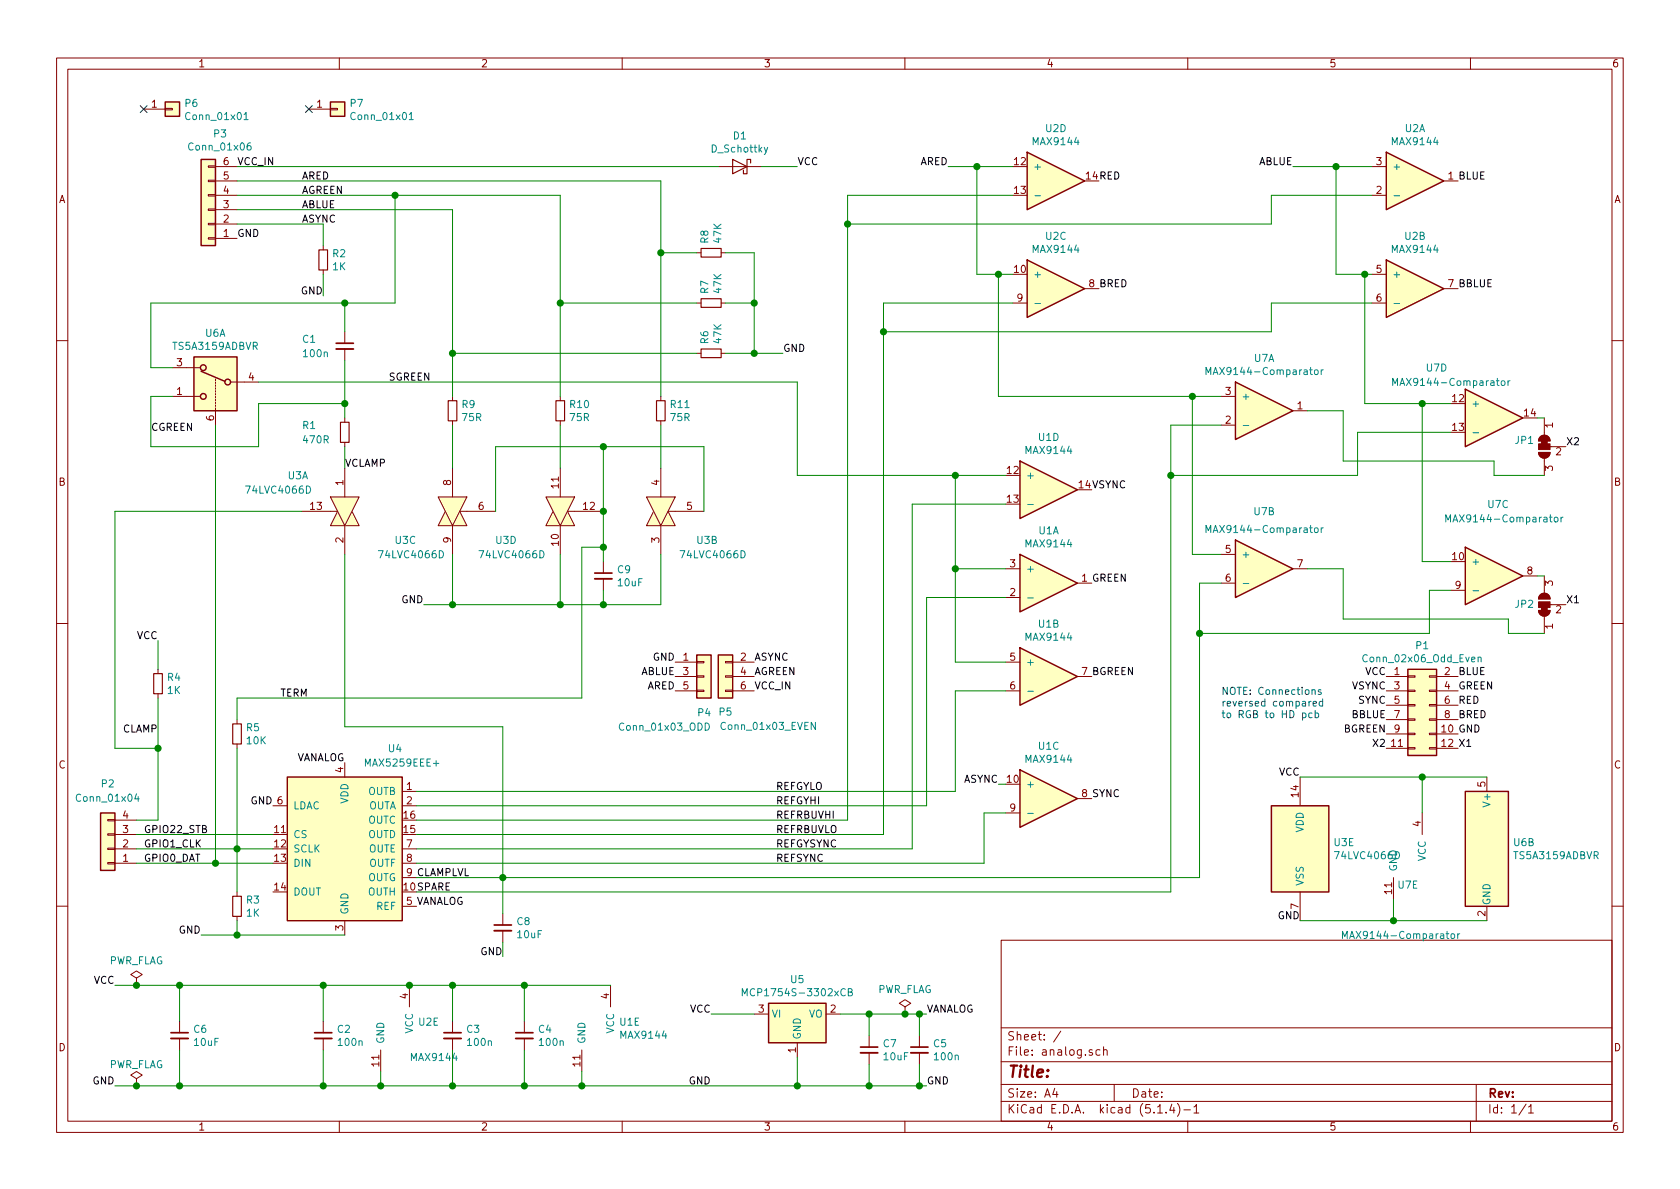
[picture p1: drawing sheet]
EESchema Schematic File Version 4
LIBS:analog-cache
EELAYER 30 0
EELAYER END
$Descr A4 11693 8268
encoding utf-8
Sheet 1 1
Title ""
Date ""
Rev ""
Comp ""
Comment1 ""
Comment2 ""
Comment3 ""
Comment4 ""
$EndDescr
Text Label 6450 7050 0    50   ~ 0
VANALOG
Text Label 6450 7550 0    50   ~ 0
GND
Text Label 4950 7550 2    50   ~ 0
GND
$Comp
L Device:C_Small C7
U 1 1
P 6050 7300
F 0 "C7" H 6142 7346 50  0000 L CNN
F 1 "10uF" H 6142 7255 50  0000 L CNN
F 2 "Capacitor_SMD:C_0805_2012Metric_Pad1.15x1.40mm_HandSolder" H 6050 7300 50  0001 C CNN
F 3 "~" H 6050 7300 50  0001 C CNN
	1    6050 7300
	1    0    0    -1  
$EndComp
Wire Wire Line
	6050 7400 6050 7550
Wire Wire Line
	6050 7550 6400 7550
Wire Wire Line
	6050 7200 6050 7050
Wire Wire Line
	6050 7050 6300 7050
Connection ~ 6050 7050
$Comp
L power:PWR_FLAG #FLG0103
U 1 1
P 6300 7050
F 0 "#FLG0103" H 6300 7125 50  0001 C CNN
F 1 "PWR_FLAG" H 6300 7223 50  0000 C CNN
F 2 "" H 6300 7050 50  0001 C CNN
F 3 "~" H 6300 7050 50  0001 C CNN
	1    6300 7050
	1    0    0    -1  
$EndComp
Connection ~ 6300 7050
Wire Wire Line
	6300 7050 6400 7050
$Comp
L Connector_Generic:Conn_01x01 P6
U 1 1
P 1200 750
F 0 "P6" H 1280 792 50  0000 L CNN
F 1 "Conn_01x01" H 1280 701 50  0000 L CNN
F 2 "Connector_PinHeader_2.54mm:PinHeader_1x01_P2.54mm_Vertical" H 1200 750 50  0001 C CNN
F 3 "~" H 1200 750 50  0001 C CNN
	1    1200 750 
	1    0    0    -1  
$EndComp
Wire Wire Line
	5850 7050 6050 7050
Connection ~ 1250 7550
Wire Wire Line
	950  7550 1250 7550
$Comp
L analog-rescue:Conn_01x04-Connector_Generic P2
U 1 1
P 750 5900
F 0 "P2" H 750 5450 50  0000 C CNN
F 1 "Conn_01x04" H 750 5550 50  0000 C CNN
F 2 "Connector_PinHeader_2.54mm:PinHeader_1x04_P2.54mm_Vertical" H 750 5900 50  0001 C CNN
F 3 "~" H 750 5900 50  0001 C CNN
	1    750  5900
	-1   0    0    1   
$EndComp
Connection ~ 3650 6850
Wire Wire Line
	3650 7100 3650 6850
Wire Wire Line
	3650 7300 3650 7550
Wire Wire Line
	3150 7100 3150 6850
Wire Wire Line
	3150 7300 3150 7550
Wire Wire Line
	1250 7300 1250 7550
Wire Wire Line
	1250 7100 1250 6850
Wire Wire Line
	950  6850 1250 6850
Text Label 800  6850 2    50   ~ 0
VCC
$Comp
L power:PWR_FLAG #FLG0102
U 1 1
P 950 7550
F 0 "#FLG0102" H 950 7625 50  0001 C CNN
F 1 "PWR_FLAG" H 950 7700 50  0000 C CNN
F 2 "" H 950 7550 50  0001 C CNN
F 3 "~" H 950 7550 50  0001 C CNN
	1    950  7550
	1    0    0    -1  
$EndComp
$Comp
L power:PWR_FLAG #FLG0101
U 1 1
P 950 6850
F 0 "#FLG0101" H 950 6925 50  0001 C CNN
F 1 "PWR_FLAG" H 950 7023 50  0000 C CNN
F 2 "" H 950 6850 50  0001 C CNN
F 3 "~" H 950 6850 50  0001 C CNN
	1    950  6850
	1    0    0    -1  
$EndComp
Connection ~ 6800 1150
Wire Wire Line
	6800 1150 6600 1150
$Comp
L Device:C_Small C6
U 1 1
P 1250 7200
F 0 "C6" H 1342 7246 50  0000 L CNN
F 1 "10uF" H 1342 7155 50  0000 L CNN
F 2 "Capacitor_SMD:C_0805_2012Metric_Pad1.15x1.40mm_HandSolder" H 1250 7200 50  0001 C CNN
F 3 "~" H 1250 7200 50  0001 C CNN
	1    1250 7200
	1    0    0    -1  
$EndComp
$Comp
L Device:C_Small C3
U 1 1
P 3150 7200
F 0 "C3" H 3242 7246 50  0000 L CNN
F 1 "100n" H 3242 7155 50  0000 L CNN
F 2 "Capacitor_SMD:C_0805_2012Metric_Pad1.15x1.40mm_HandSolder" H 3150 7200 50  0001 C CNN
F 3 "~" H 3150 7200 50  0001 C CNN
	1    3150 7200
	1    0    0    -1  
$EndComp
$Comp
L Device:C_Small C4
U 1 1
P 3650 7200
F 0 "C4" H 3742 7246 50  0000 L CNN
F 1 "100n" H 3742 7155 50  0000 L CNN
F 2 "Capacitor_SMD:C_0805_2012Metric_Pad1.15x1.40mm_HandSolder" H 3650 7200 50  0001 C CNN
F 3 "~" H 3650 7200 50  0001 C CNN
	1    3650 7200
	1    0    0    -1  
$EndComp
Text Label 7600 3400 0    50   ~ 0
VSYNC
Text Label 1000 6000 0    50   ~ 0
GPIO0_DAT
Text Label 1000 5900 0    50   ~ 0
GPIO1_CLK
Text Label 1000 5800 0    50   ~ 0
GPIO22_STB
Wire Wire Line
	8850 2100 9550 2100
Wire Wire Line
	6150 2100 7050 2100
Wire Wire Line
	8850 1350 9550 1350
Text Label 800  7550 2    50   ~ 0
GND
Text Label 10150 2000 0    50   ~ 0
BBLUE
Text Label 10150 1250 0    50   ~ 0
BLUE
Text Label 7600 4050 0    50   ~ 0
GREEN
Text Label 7650 2000 0    50   ~ 0
BRED
Text Label 7650 1250 0    50   ~ 0
RED
Text Label 9000 1150 2    50   ~ 0
ABLUE
Connection ~ 9300 1150
Wire Wire Line
	9000 1150 9300 1150
Text Label 3000 2650 2    50   ~ 0
SGREEN
Text Label 6600 1150 2    50   ~ 0
ARED
Wire Wire Line
	9300 1150 9550 1150
Wire Wire Line
	9300 1900 9300 1150
Wire Wire Line
	9550 1900 9500 1900
Wire Wire Line
	6800 1150 7050 1150
Wire Wire Line
	7050 1900 6950 1900
Text Label 2100 1550 0    50   ~ 0
ASYNC
Text Label 2100 1450 0    50   ~ 0
ABLUE
Text Label 2100 1350 0    50   ~ 0
AGREEN
Text Label 2100 1250 0    50   ~ 0
ARED
Wire Wire Line
	800  6850 950  6850
Connection ~ 950  6850
$Comp
L Regulator_Linear:MCP1754S-3302xCB U5
U 1 1
P 5550 7050
F 0 "U5" H 5550 7292 50  0000 C CNN
F 1 "MCP1754S-3302xCB" H 5550 7201 50  0000 C CNN
F 2 "Package_TO_SOT_SMD:SOT-23_Handsoldering" H 5550 7275 50  0001 C CNN
F 3 "http://ww1.microchip.com/downloads/en/DeviceDoc/20002276C.pdf" H 5550 7050 50  0001 C CNN
	1    5550 7050
	1    0    0    -1  
$EndComp
Connection ~ 6050 7550
Wire Wire Line
	5900 1350 5900 1550
Wire Wire Line
	6150 2100 6150 2300
Wire Wire Line
	8850 1550 5900 1550
Wire Wire Line
	8850 1350 8850 1550
Wire Wire Line
	8850 2100 8850 2300
NoConn ~ 1000 750 
$Comp
L analog-rescue:MAX9144-Comparator-analog-rescue U2
U 1 1
P 9800 1250
F 0 "U2" H 9850 1617 50  0000 C CNN
F 1 "MAX9144" H 9850 1526 50  0000 C CNN
F 2 "Package_SO:SOIC-14_3.9x8.7mm_P1.27mm" H 9500 1550 50  0001 C CNN
F 3 "" H 9500 1550 50  0001 C CNN
	1    9800 1250
	1    0    0    -1  
$EndComp
$Comp
L analog-rescue:MAX9144-Comparator-analog-rescue U2
U 2 1
P 9800 2000
F 0 "U2" H 9850 2367 50  0000 C CNN
F 1 "MAX9144" H 9850 2276 50  0000 C CNN
F 2 "Package_SO:SOIC-14_3.9x8.7mm_P1.27mm" H 9500 2300 50  0001 C CNN
F 3 "" H 9500 2300 50  0001 C CNN
	2    9800 2000
	1    0    0    -1  
$EndComp
$Comp
L analog-rescue:MAX9144-Comparator-analog-rescue U2
U 3 1
P 7300 2000
F 0 "U2" H 7350 2367 50  0000 C CNN
F 1 "MAX9144" H 7350 2276 50  0000 C CNN
F 2 "Package_SO:SOIC-14_3.9x8.7mm_P1.27mm" H 7000 2300 50  0001 C CNN
F 3 "" H 7000 2300 50  0001 C CNN
	3    7300 2000
	1    0    0    -1  
$EndComp
$Comp
L analog-rescue:MAX9144-Comparator-analog-rescue U2
U 5 1
P 2850 7200
F 0 "U2" H 2908 7296 50  0000 L CNN
F 1 "MAX9144" H 2850 7050 50  0000 L CNN
F 2 "Package_SO:SOIC-14_3.9x8.7mm_P1.27mm" H 2550 7500 50  0001 C CNN
F 3 "" H 2550 7500 50  0001 C CNN
	5    2850 7200
	1    0    0    -1  
$EndComp
Wire Wire Line
	3650 6850 4250 6850
Wire Wire Line
	2850 6850 3150 6850
Connection ~ 2650 7550
Wire Wire Line
	2650 7550 3150 7550
Wire Wire Line
	2650 7450 2650 7550
$Comp
L analog-rescue:MAX9144-Comparator-analog-rescue U1
U 2 1
P 7250 4700
F 0 "U1" H 7300 5067 50  0000 C CNN
F 1 "MAX9144" H 7300 4976 50  0000 C CNN
F 2 "Package_SO:SOIC-14_3.9x8.7mm_P1.27mm" H 6950 5000 50  0001 C CNN
F 3 "" H 6950 5000 50  0001 C CNN
	2    7250 4700
	1    0    0    -1  
$EndComp
$Comp
L analog-rescue:MAX9144-Comparator-analog-rescue U1
U 1 1
P 7250 4050
F 0 "U1" H 7300 4417 50  0000 C CNN
F 1 "MAX9144" H 7300 4326 50  0000 C CNN
F 2 "Package_SO:SOIC-14_3.9x8.7mm_P1.27mm" H 6950 4350 50  0001 C CNN
F 3 "" H 6950 4350 50  0001 C CNN
	1    7250 4050
	1    0    0    -1  
$EndComp
$Comp
L analog-rescue:MAX9144-Comparator-analog-rescue U1
U 5 1
P 4250 7200
F 0 "U1" H 4308 7296 50  0000 L CNN
F 1 "MAX9144" H 4308 7205 50  0000 L CNN
F 2 "Package_SO:SOIC-14_3.9x8.7mm_P1.27mm" H 3950 7500 50  0001 C CNN
F 3 "" H 3950 7500 50  0001 C CNN
	5    4250 7200
	1    0    0    -1  
$EndComp
$Comp
L Device:C_Small C8
U 1 1
P 3500 6450
F 0 "C8" H 3592 6496 50  0000 L CNN
F 1 "10uF" H 3592 6405 50  0000 L CNN
F 2 "Capacitor_SMD:C_0805_2012Metric_Pad1.15x1.40mm_HandSolder" H 3500 6450 50  0001 C CNN
F 3 "~" H 3500 6450 50  0001 C CNN
	1    3500 6450
	1    0    0    -1  
$EndComp
$Comp
L Device:C_Small C1
U 1 1
P 2400 2400
F 0 "C1" H 2100 2450 50  0000 L CNN
F 1 "100n" H 2100 2350 50  0000 L CNN
F 2 "Capacitor_SMD:C_0805_2012Metric_Pad1.15x1.40mm_HandSolder" H 2400 2400 50  0001 C CNN
F 3 "~" H 2400 2400 50  0001 C CNN
	1    2400 2400
	1    0    0    -1  
$EndComp
Wire Wire Line
	8850 2300 6150 2300
Wire Wire Line
	6800 1900 6800 1150
Wire Wire Line
	5900 1350 7050 1350
Text Label 7600 4700 0    50   ~ 0
BGREEN
Connection ~ 3150 6850
Connection ~ 3150 7550
Wire Wire Line
	3150 7550 3650 7550
Wire Wire Line
	3150 6850 3650 6850
Connection ~ 3650 7550
Wire Wire Line
	4050 7450 4050 7550
Wire Wire Line
	3650 7550 4050 7550
$Comp
L Analog_DAC:MAX5259EEE+ U4
U 1 1
P 2400 5900
F 0 "U4" H 2750 6600 50  0000 C CNN
F 1 "MAX5259EEE+" H 2800 6500 50  0000 C CNN
F 2 "Package_SO:QSOP-16_3.9x4.9mm_P0.635mm" H 2400 5950 50  0001 C CNN
F 3 "" H 2400 5950 50  0001 C CNN
	1    2400 5900
	1    0    0    -1  
$EndComp
Wire Wire Line
	6650 3950 7000 3950
Wire Wire Line
	6650 4600 7000 4600
Wire Wire Line
	6350 3500 7000 3500
Wire Wire Line
	6450 4150 7000 4150
Text Label 1400 6500 2    50   ~ 0
GND
Text Label 2400 5300 2    50   ~ 0
VANALOG
Text Label 2900 6300 0    50   ~ 0
VANALOG
Text Label 1900 5600 2    50   ~ 0
GND
Wire Wire Line
	800  7550 950  7550
Connection ~ 950  7550
Connection ~ 4050 7550
Wire Wire Line
	6650 3950 6650 4600
Wire Wire Line
	1650 1250 4600 1250
Text Label 1100 5100 2    50   ~ 0
CLAMP
Wire Wire Line
	3500 5050 3500 6100
Text Label 3500 6650 2    50   ~ 0
GND
Wire Wire Line
	3500 6650 3500 6550
$Comp
L Device:R_Small R4
U 1 1
P 1100 4750
F 0 "R4" H 1159 4796 50  0000 L CNN
F 1 "1K" H 1159 4705 50  0000 L CNN
F 2 "Resistor_SMD:R_0805_2012Metric_Pad1.15x1.40mm_HandSolder" H 1100 4750 50  0001 C CNN
F 3 "~" H 1100 4750 50  0001 C CNN
	1    1100 4750
	1    0    0    -1  
$EndComp
$Comp
L Device:R_Small R2
U 1 1
P 2250 1800
F 0 "R2" H 2309 1846 50  0000 L CNN
F 1 "1K" H 2309 1755 50  0000 L CNN
F 2 "Resistor_SMD:R_0805_2012Metric_Pad1.15x1.40mm_HandSolder" H 2250 1800 50  0001 C CNN
F 3 "~" H 2250 1800 50  0001 C CNN
	1    2250 1800
	1    0    0    -1  
$EndComp
Wire Wire Line
	2250 1550 2250 1700
Text Label 2250 2050 2    50   ~ 0
GND
Wire Wire Line
	2250 1900 2250 2050
Text Label 1100 4450 2    50   ~ 0
VCC
$Comp
L Device:C_Small C5
U 1 1
P 6400 7300
F 0 "C5" H 6492 7346 50  0000 L CNN
F 1 "100n" H 6492 7255 50  0000 L CNN
F 2 "Capacitor_SMD:C_0805_2012Metric_Pad1.15x1.40mm_HandSolder" H 6400 7300 50  0001 C CNN
F 3 "~" H 6400 7300 50  0001 C CNN
	1    6400 7300
	1    0    0    -1  
$EndComp
Wire Wire Line
	6400 7200 6400 7050
Connection ~ 6400 7050
Wire Wire Line
	6400 7050 6450 7050
Wire Wire Line
	6400 7400 6400 7550
Connection ~ 6400 7550
Wire Wire Line
	6400 7550 6450 7550
$Comp
L analog-rescue:74LVC4066D-4xxx-analog-rescue U3
U 5 1
P 9050 5900
F 0 "U3" H 9280 5946 50  0000 L CNN
F 1 "74LVC4066D" H 9280 5855 50  0000 L CNN
F 2 "Package_SO:SOIC-14_3.9x8.7mm_P1.27mm" H 9050 5900 50  0001 C CNN
F 3 "http://www.ti.com/lit/ds/symlink/cd74LVC4066Db.pdf" H 9050 5900 50  0001 C CNN
	5    9050 5900
	1    0    0    -1  
$EndComp
Text Label 9050 5400 2    50   ~ 0
VCC
Text Label 9050 6400 2    50   ~ 0
GND
$Comp
L analog-rescue:74LVC4066D-4xxx-analog-rescue U3
U 1 1
P 2400 3550
F 0 "U3" V 2150 3950 50  0000 R CNN
F 1 "74LVC4066D" V 2250 4250 50  0000 R CNN
F 2 "Package_SO:SOIC-14_3.9x8.7mm_P1.27mm" H 2400 3550 50  0001 C CNN
F 3 "http://www.ti.com/lit/ds/symlink/cd74LVC4066Db.pdf" H 2400 3550 50  0001 C CNN
	1    2400 3550
	0    -1   1    0   
$EndComp
$Comp
L analog-rescue:74LVC4066D-4xxx-analog-rescue U3
U 2 1
P 4600 3550
F 0 "U3" V 4800 3950 50  0000 R CNN
F 1 "74LVC4066D" V 4900 4150 50  0000 R CNN
F 2 "Package_SO:SOIC-14_3.9x8.7mm_P1.27mm" H 4600 3550 50  0001 C CNN
F 3 "http://www.ti.com/lit/ds/symlink/cd74LVC4066Db.pdf" H 4600 3550 50  0001 C CNN
	2    4600 3550
	0    1    1    0   
$EndComp
$Comp
L analog-rescue:74LVC4066D-4xxx-analog-rescue U3
U 3 1
P 3150 3550
F 0 "U3" V 3350 3300 50  0000 R CNN
F 1 "74LVC4066D" V 3450 3500 50  0000 R CNN
F 2 "Package_SO:SOIC-14_3.9x8.7mm_P1.27mm" H 3150 3550 50  0001 C CNN
F 3 "http://www.ti.com/lit/ds/symlink/cd74LVC4066Db.pdf" H 3150 3550 50  0001 C CNN
	3    3150 3550
	0    1    1    0   
$EndComp
Wire Wire Line
	2400 3850 2400 5050
Wire Wire Line
	2400 5050 3500 5050
Wire Wire Line
	3150 3850 3150 4200
Wire Wire Line
	3900 4200 3900 3850
Wire Wire Line
	3900 4200 4200 4200
Wire Wire Line
	4600 4200 4600 3850
Connection ~ 3900 4200
Text Label 2950 4200 2    50   ~ 0
GND
Wire Wire Line
	3150 4200 2950 4200
Connection ~ 3150 4200
Text Label 5400 5700 0    50   ~ 0
REFRBUVHI
Text Label 5400 5800 0    50   ~ 0
REFRBUVLO
Text Label 5400 5900 0    50   ~ 0
REFGYSYNC
Text Label 5400 5600 0    50   ~ 0
REFGYHI
Text Label 5400 5500 0    50   ~ 0
REFGYLO
Text Label 5400 6000 0    50   ~ 0
REFSYNC
Text Label 2900 6100 0    50   ~ 0
CLAMPLVL
$Comp
L Device:R_Small R1
U 1 1
P 2400 3000
F 0 "R1" H 2100 3050 50  0000 L CNN
F 1 "470R" H 2100 2950 50  0000 L CNN
F 2 "Resistor_SMD:R_0805_2012Metric_Pad1.15x1.40mm_HandSolder" H 2400 3000 50  0001 C CNN
F 3 "~" H 2400 3000 50  0001 C CNN
	1    2400 3000
	1    0    0    -1  
$EndComp
Wire Wire Line
	2400 3250 2400 3100
Wire Wire Line
	2400 2300 2400 2100
Wire Wire Line
	7000 3300 6650 3300
Connection ~ 1250 6850
Connection ~ 2850 6850
Wire Wire Line
	1250 7550 2250 7550
Wire Wire Line
	2250 7100 2250 6850
$Comp
L Device:C_Small C2
U 1 1
P 2250 7200
F 0 "C2" H 2342 7246 50  0000 L CNN
F 1 "100n" H 2342 7155 50  0000 L CNN
F 2 "Capacitor_SMD:C_0805_2012Metric_Pad1.15x1.40mm_HandSolder" H 2250 7200 50  0001 C CNN
F 3 "~" H 2250 7200 50  0001 C CNN
	1    2250 7200
	1    0    0    -1  
$EndComp
Wire Wire Line
	2250 7300 2250 7550
Connection ~ 2250 7550
Wire Wire Line
	2250 6850 2850 6850
Wire Wire Line
	2250 7550 2650 7550
Text Label 4950 7050 2    50   ~ 0
VCC
Wire Wire Line
	4050 7550 5550 7550
Wire Wire Line
	5550 7350 5550 7550
Connection ~ 5550 7550
Wire Wire Line
	5550 7550 6050 7550
Wire Wire Line
	1650 1550 2250 1550
$Comp
L analog-rescue:MAX9144-Comparator-analog-rescue U2
U 4 1
P 7300 1250
F 0 "U2" H 7350 1617 50  0000 C CNN
F 1 "MAX9144" H 7350 1526 50  0000 C CNN
F 2 "Package_SO:SOIC-14_3.9x8.7mm_P1.27mm" H 7000 1550 50  0001 C CNN
F 3 "" H 7000 1550 50  0001 C CNN
	4    7300 1250
	1    0    0    -1  
$EndComp
$Comp
L analog-rescue:MAX9144-Comparator-analog-rescue U1
U 4 1
P 7250 3400
F 0 "U1" H 7300 3767 50  0000 C CNN
F 1 "MAX9144" H 7300 3676 50  0000 C CNN
F 2 "Package_SO:SOIC-14_3.9x8.7mm_P1.27mm" H 6950 3700 50  0001 C CNN
F 3 "" H 6950 3700 50  0001 C CNN
	4    7250 3400
	1    0    0    -1  
$EndComp
$Comp
L Device:R_Small R6
U 1 1
P 4950 2450
F 0 "R6" H 5009 2496 50  0000 L CNN
F 1 "47K" H 5009 2405 50  0000 L CNN
F 2 "Resistor_SMD:R_0805_2012Metric_Pad1.15x1.40mm_HandSolder" H 4950 2450 50  0001 C CNN
F 3 "~" H 4950 2450 50  0001 C CNN
	1    4950 2450
	0    -1   -1   0   
$EndComp
$Comp
L Device:R_Small R7
U 1 1
P 4950 2100
F 0 "R7" H 5009 2146 50  0000 L CNN
F 1 "47K" H 5009 2055 50  0000 L CNN
F 2 "Resistor_SMD:R_0805_2012Metric_Pad1.15x1.40mm_HandSolder" H 4950 2100 50  0001 C CNN
F 3 "~" H 4950 2100 50  0001 C CNN
	1    4950 2100
	0    -1   -1   0   
$EndComp
$Comp
L Device:R_Small R8
U 1 1
P 4950 1750
F 0 "R8" H 5009 1796 50  0000 L CNN
F 1 "47K" H 5009 1705 50  0000 L CNN
F 2 "Resistor_SMD:R_0805_2012Metric_Pad1.15x1.40mm_HandSolder" H 4950 1750 50  0001 C CNN
F 3 "~" H 4950 1750 50  0001 C CNN
	1    4950 1750
	0    -1   -1   0   
$EndComp
Text Label 1650 1650 0    50   ~ 0
GND
Wire Wire Line
	6450 4150 6450 5600
Wire Wire Line
	7000 4800 6650 4800
Wire Wire Line
	6650 4800 6650 5500
Wire Wire Line
	5900 1550 5900 5700
Connection ~ 5900 1550
Wire Wire Line
	6150 2300 6150 5800
Connection ~ 6150 2300
Wire Wire Line
	6350 3500 6350 5900
Wire Wire Line
	1250 6850 2250 6850
Connection ~ 2250 6850
$Comp
L analog-rescue:Conn_01x06-Connector_Generic P3
U 1 1
P 1450 1450
F 0 "P3" H 1368 925 50  0000 C CNN
F 1 "Conn_01x06" H 1368 1016 50  0000 C CNN
F 2 "Connector_Molex:Molex_PicoBlade_53048-0610_1x06_P1.25mm_Horizontal_Custom2" H 1450 1450 50  0001 C CNN
F 3 "~" H 1450 1450 50  0001 C CNN
	1    1450 1450
	-1   0    0    1   
$EndComp
Text Label 1650 1150 0    50   ~ 0
VCC_IN
Wire Wire Line
	5550 2650 5550 3300
Wire Wire Line
	6650 3950 6650 3300
Connection ~ 6650 3950
Connection ~ 6650 3300
Wire Wire Line
	6650 3300 5550 3300
Wire Wire Line
	4850 2450 3150 2450
Wire Wire Line
	4850 2100 3900 2100
Wire Wire Line
	4850 1750 4600 1750
Wire Wire Line
	5450 2450 5250 2450
Wire Wire Line
	5250 2450 5250 2100
Wire Wire Line
	5250 1750 5050 1750
Wire Wire Line
	5050 2100 5250 2100
Connection ~ 5250 2100
Wire Wire Line
	5250 2100 5250 1750
Wire Wire Line
	5050 2450 5250 2450
Connection ~ 5250 2450
Text Label 5450 2450 0    50   ~ 0
GND
$Comp
L Device:C_Small C9
U 1 1
P 4200 4000
F 0 "C9" H 4292 4046 50  0000 L CNN
F 1 "10uF" H 4292 3955 50  0000 L CNN
F 2 "Capacitor_SMD:C_0805_2012Metric_Pad1.15x1.40mm_HandSolder" H 4200 4000 50  0001 C CNN
F 3 "~" H 4200 4000 50  0001 C CNN
	1    4200 4000
	1    0    0    -1  
$EndComp
Wire Wire Line
	4200 4100 4200 4200
Connection ~ 4200 4200
Wire Wire Line
	4200 4200 4600 4200
Wire Wire Line
	4200 3900 4200 3800
Wire Wire Line
	4050 3800 4200 3800
Connection ~ 4200 3800
Wire Wire Line
	4200 3800 4200 3550
Wire Wire Line
	3450 3100 3450 3550
Wire Wire Line
	4900 3100 4900 3550
Wire Wire Line
	950  5800 1900 5800
Wire Wire Line
	800  5200 800  3550
Wire Wire Line
	800  3550 2100 3550
Wire Wire Line
	1100 4450 1100 4650
Wire Wire Line
	4050 4850 4050 3800
Wire Wire Line
	2900 5500 6650 5500
Wire Wire Line
	2900 5700 5900 5700
Wire Wire Line
	2900 5800 6150 5800
Wire Wire Line
	2900 5600 6450 5600
Wire Wire Line
	4950 7050 5250 7050
Wire Wire Line
	800  5200 1100 5200
Wire Wire Line
	1100 5200 1100 4850
Wire Wire Line
	1100 5200 1100 5700
Wire Wire Line
	950  5700 1100 5700
Connection ~ 1100 5200
$Comp
L Device:D_Schottky D1
U 1 1
P 5150 1150
F 0 "D1" H 5150 1366 50  0000 C CNN
F 1 "D_Schottky" H 5150 1275 50  0000 C CNN
F 2 "Diode_SMD:D_SOD-123" H 5150 1150 50  0001 C CNN
F 3 "~" H 5150 1150 50  0001 C CNN
	1    5150 1150
	-1   0    0    -1  
$EndComp
Wire Wire Line
	5300 1150 5550 1150
Text Label 5550 1150 0    50   ~ 0
VCC
Text Label 2900 6200 0    50   ~ 0
SPARE
Text Label 2400 3250 0    50   ~ 0
VCLAMP
Text Label 1950 4850 0    50   ~ 0
TERM
Wire Wire Line
	1650 4850 1650 5000
$Comp
L analog-rescue:74LVC4066D-4xxx-analog-rescue U3
U 4 1
P 3900 3550
F 0 "U3" V 4100 3250 50  0000 R CNN
F 1 "74LVC4066D" V 4200 3450 50  0000 R CNN
F 2 "Package_SO:SOIC-14_3.9x8.7mm_P1.27mm" H 3900 3550 50  0001 C CNN
F 3 "http://www.ti.com/lit/ds/symlink/cd74LVC4066Db.pdf" H 3900 3550 50  0001 C CNN
	4    3900 3550
	0    1    1    0   
$EndComp
Wire Wire Line
	1650 4850 4050 4850
$Comp
L Device:R_Small R3
U 1 1
P 1650 6300
F 0 "R3" H 1709 6346 50  0000 L CNN
F 1 "1K" H 1709 6255 50  0000 L CNN
F 2 "Resistor_SMD:R_0805_2012Metric_Pad1.15x1.40mm_HandSolder" H 1650 6300 50  0001 C CNN
F 3 "~" H 1650 6300 50  0001 C CNN
	1    1650 6300
	1    0    0    -1  
$EndComp
Wire Wire Line
	2400 6500 1650 6500
Wire Wire Line
	1650 6400 1650 6500
Connection ~ 1650 6500
Wire Wire Line
	2900 6100 3500 6100
Connection ~ 3500 6100
Wire Wire Line
	2400 2800 1800 2800
Wire Wire Line
	1800 2800 1800 3100
Connection ~ 2400 2800
Wire Wire Line
	2400 2800 2400 2900
Wire Wire Line
	2400 2500 2400 2800
Wire Wire Line
	5550 2650 1800 2650
Wire Wire Line
	3150 4200 3900 4200
Wire Wire Line
	4200 3550 4200 3100
Wire Wire Line
	3450 3100 4200 3100
Connection ~ 4200 3550
Connection ~ 4200 3100
Wire Wire Line
	4200 3100 4900 3100
Wire Wire Line
	1400 6500 1650 6500
Wire Wire Line
	950  6000 1500 6000
Wire Wire Line
	1900 5900 1650 5900
Connection ~ 1650 5900
Wire Wire Line
	1650 5900 950  5900
Wire Wire Line
	1650 6200 1650 5900
Wire Wire Line
	1650 5900 1650 5200
Wire Wire Line
	1500 2950 1500 6000
Connection ~ 1500 6000
Wire Wire Line
	1500 6000 1900 6000
$Comp
L Analog_Switch:TS5A3159ADBVR U6
U 2 1
P 10350 5900
F 0 "U6" H 10530 5946 50  0000 L CNN
F 1 "TS5A3159ADBVR" H 10530 5855 50  0000 L CNN
F 2 "Package_TO_SOT_SMD:SOT-23-6_Handsoldering" H 10350 5600 50  0001 C CNN
F 3 "http://www.ti.com/lit/ds/symlink/ts5a3159a.pdf" H 10350 5900 50  0001 C CNN
	2    10350 5900
	1    0    0    -1  
$EndComp
Wire Wire Line
	9050 5400 9900 5400
Wire Wire Line
	10350 6400 9700 6400
$Comp
L Device:R_Small R5
U 1 1
P 1650 5100
F 0 "R5" H 1709 5146 50  0000 L CNN
F 1 "10K" H 1709 5055 50  0000 L CNN
F 2 "Resistor_SMD:R_0805_2012Metric_Pad1.15x1.40mm_HandSolder" H 1650 5100 50  0001 C CNN
F 3 "~" H 1650 5100 50  0001 C CNN
	1    1650 5100
	1    0    0    -1  
$EndComp
$Comp
L Analog_Switch:TS5A3159ADBVR U6
U 1 1
P 1500 2550
F 0 "U6" H 1500 2792 50  0000 C CNN
F 1 "TS5A3159ADBVR" H 1500 2701 50  0000 C CNN
F 2 "Package_TO_SOT_SMD:SOT-23-6_Handsoldering" H 1500 2250 50  0001 C CNN
F 3 "http://www.ti.com/lit/ds/symlink/ts5a3159a.pdf" H 1500 2550 50  0001 C CNN
	1    1500 2550
	-1   0    0    -1  
$EndComp
Text Label 1050 3000 0    50   ~ 0
CGREEN
Wire Wire Line
	2900 5900 6350 5900
Text Label 7600 5550 0    50   ~ 0
SYNC
Wire Wire Line
	7000 5450 6950 5450
$Comp
L analog-rescue:MAX9144-Comparator-analog-rescue U1
U 3 1
P 7250 5550
F 0 "U1" H 7300 5917 50  0000 C CNN
F 1 "MAX9144" H 7300 5826 50  0000 C CNN
F 2 "Package_SO:SOIC-14_3.9x8.7mm_P1.27mm" H 6950 5850 50  0001 C CNN
F 3 "" H 6950 5850 50  0001 C CNN
	3    7250 5550
	1    0    0    -1  
$EndComp
Text Label 6950 5450 2    50   ~ 0
ASYNC
$Comp
L analog-rescue:MAX9144-Comparator-analog-rescue U7
U 4 1
P 10350 2900
F 0 "U7" H 10000 3250 50  0000 C CNN
F 1 "MAX9144-Comparator" H 10100 3150 50  0000 C CNN
F 2 "Package_SO:SOIC-14_3.9x8.7mm_P1.27mm" H 10050 3200 50  0001 C CNN
F 3 "" H 10050 3200 50  0001 C CNN
	4    10350 2900
	1    0    0    -1  
$EndComp
$Comp
L analog-rescue:MAX9144-Comparator-analog-rescue U7
U 5 1
P 9900 6000
F 0 "U7" H 9800 5850 50  0000 C CNN
F 1 "MAX9144-Comparator" H 9750 5500 50  0000 C CNN
F 2 "Package_SO:SOIC-14_3.9x8.7mm_P1.27mm" H 9600 6300 50  0001 C CNN
F 3 "" H 9600 6300 50  0001 C CNN
	5    9900 6000
	1    0    0    -1  
$EndComp
$Comp
L analog-rescue:MAX9144-Comparator-analog-rescue U7
U 1 1
P 8750 2850
F 0 "U7" H 8800 3217 50  0000 C CNN
F 1 "MAX9144-Comparator" H 8800 3126 50  0000 C CNN
F 2 "Package_SO:SOIC-14_3.9x8.7mm_P1.27mm" H 8450 3150 50  0001 C CNN
F 3 "" H 8450 3150 50  0001 C CNN
	1    8750 2850
	1    0    0    -1  
$EndComp
$Comp
L analog-rescue:MAX9144-Comparator-analog-rescue U7
U 2 1
P 8750 3950
F 0 "U7" H 8800 4350 50  0000 C CNN
F 1 "MAX9144-Comparator" H 8800 4226 50  0000 C CNN
F 2 "Package_SO:SOIC-14_3.9x8.7mm_P1.27mm" H 8450 4250 50  0001 C CNN
F 3 "" H 8450 4250 50  0001 C CNN
	2    8750 3950
	1    0    0    -1  
$EndComp
$Comp
L analog-rescue:MAX9144-Comparator-analog-rescue U7
U 3 1
P 10350 4000
F 0 "U7" H 10350 4500 50  0000 L CNN
F 1 "MAX9144-Comparator" H 10050 4400 50  0000 L CNN
F 2 "Package_SO:SOIC-14_3.9x8.7mm_P1.27mm" H 10050 4300 50  0001 C CNN
F 3 "" H 10050 4300 50  0001 C CNN
	3    10350 4000
	1    0    0    -1  
$EndComp
Wire Wire Line
	10100 2800 9900 2800
Wire Wire Line
	9500 2800 9500 1900
Connection ~ 9500 1900
Wire Wire Line
	9500 1900 9300 1900
Wire Wire Line
	9900 2800 9900 3900
Wire Wire Line
	9900 3900 10100 3900
Connection ~ 9900 2800
Wire Wire Line
	9900 2800 9500 2800
Wire Wire Line
	8500 2750 8300 2750
Wire Wire Line
	6950 2750 6950 1900
Connection ~ 6950 1900
Wire Wire Line
	6950 1900 6800 1900
Wire Wire Line
	8500 3850 8300 3850
Wire Wire Line
	8300 3850 8300 2750
Connection ~ 8300 2750
Wire Wire Line
	8300 2750 6950 2750
Wire Wire Line
	8150 2950 8500 2950
Wire Wire Line
	10100 3000 9450 3000
Wire Wire Line
	9450 3000 9450 3300
Wire Wire Line
	9450 3300 8150 3300
Wire Wire Line
	8150 3300 8150 2950
Wire Wire Line
	8350 4050 8500 4050
Wire Wire Line
	8350 4400 9950 4400
Wire Wire Line
	9950 4400 9950 4100
Wire Wire Line
	9950 4100 10100 4100
Wire Wire Line
	8350 4400 8350 4050
Wire Wire Line
	9900 5650 9900 5400
Connection ~ 9900 5400
Wire Wire Line
	9900 5400 10350 5400
Wire Wire Line
	9700 6250 9700 6400
Connection ~ 9700 6400
Wire Wire Line
	9700 6400 9050 6400
Wire Wire Line
	7000 5650 6850 5650
Wire Wire Line
	6850 5650 6850 6000
Wire Wire Line
	6850 6000 2900 6000
Wire Wire Line
	3500 6350 3500 6100
Wire Wire Line
	1650 1350 2750 1350
Text Notes 8500 5000 0    50   ~ 0
NOTE: Connections\nreversed compared\nto RGB to HD pcb
Wire Wire Line
	1800 3100 1050 3100
Wire Wire Line
	1050 3100 1050 2750
Wire Wire Line
	1050 2750 1200 2750
Wire Wire Line
	1200 2550 1050 2550
Wire Wire Line
	1050 2550 1050 2100
Wire Wire Line
	1050 2100 2400 2100
$Comp
L Device:R_Small R10
U 1 1
P 3900 2850
F 0 "R10" H 3959 2896 50  0000 L CNN
F 1 "75R" H 3959 2805 50  0000 L CNN
F 2 "Resistor_SMD:R_0805_2012Metric_Pad1.15x1.40mm_HandSolder" H 3900 2850 50  0001 C CNN
F 3 "~" H 3900 2850 50  0001 C CNN
	1    3900 2850
	1    0    0    -1  
$EndComp
$Comp
L Device:R_Small R11
U 1 1
P 4600 2850
F 0 "R11" H 4659 2896 50  0000 L CNN
F 1 "75R" H 4659 2805 50  0000 L CNN
F 2 "Resistor_SMD:R_0805_2012Metric_Pad1.15x1.40mm_HandSolder" H 4600 2850 50  0001 C CNN
F 3 "~" H 4600 2850 50  0001 C CNN
	1    4600 2850
	1    0    0    -1  
$EndComp
Wire Wire Line
	3900 2100 3900 2750
Wire Wire Line
	3150 1450 1650 1450
Wire Wire Line
	1650 1150 5000 1150
$Comp
L Device:R_Small R9
U 1 1
P 3150 2850
F 0 "R9" H 3209 2896 50  0000 L CNN
F 1 "75R" H 3209 2805 50  0000 L CNN
F 2 "Resistor_SMD:R_0805_2012Metric_Pad1.15x1.40mm_HandSolder" H 3150 2850 50  0001 C CNN
F 3 "~" H 3150 2850 50  0001 C CNN
	1    3150 2850
	1    0    0    -1  
$EndComp
Wire Wire Line
	2400 2100 2750 2100
Wire Wire Line
	2750 2100 2750 1350
Connection ~ 2400 2100
Connection ~ 2750 1350
Wire Wire Line
	2750 1350 3900 1350
$Comp
L Connector_Generic:Conn_02x06_Odd_Even P1
U 1 1
P 9850 4900
F 0 "P1" H 9900 5317 50  0000 C CNN
F 1 "Conn_02x06_Odd_Even" H 9900 5226 50  0000 C CNN
F 2 "Connector_PinSocket_2.54mm:PinSocket_2x06_P2.54mm_Horizontal" H 9850 4900 50  0001 C CNN
F 3 "~" H 9850 4900 50  0001 C CNN
	1    9850 4900
	1    0    0    -1  
$EndComp
Text Label 9650 4700 2    50   ~ 0
VCC
Text Label 9650 4800 2    50   ~ 0
VSYNC
Text Label 9650 4900 2    50   ~ 0
SYNC
Text Label 9650 5000 2    50   ~ 0
BBLUE
Text Label 10150 5000 0    50   ~ 0
BRED
Text Label 10150 4900 0    50   ~ 0
RED
Text Label 10150 4800 0    50   ~ 0
GREEN
Text Label 10150 4700 0    50   ~ 0
BLUE
Text Label 10150 5100 0    50   ~ 0
GND
Text Label 9650 5100 2    50   ~ 0
BGREEN
$Comp
L Jumper:SolderJumper_3_Bridged12 JP1
U 1 1
P 10750 3100
F 0 "JP1" V 10704 3168 50  0000 L CNN
F 1 "SolderJumper_3_Bridged12" V 10400 3050 50  0001 L CNN
F 2 "Jumper:SolderJumper-3_P1.3mm_Bridged12_RoundedPad1.0x1.5mm" H 10750 3100 50  0001 C CNN
F 3 "~" H 10750 3100 50  0001 C CNN
	1    10750 3100
	0    -1   1    0   
$EndComp
$Comp
L Jumper:SolderJumper_3_Bridged12 JP2
U 1 1
P 10750 4200
F 0 "JP2" V 10750 4268 50  0000 L CNN
F 1 "SolderJumper_3_Bridged12" V 10705 4268 50  0001 L CNN
F 2 "Jumper:SolderJumper-3_P1.3mm_Bridged12_RoundedPad1.0x1.5mm" H 10750 4200 50  0001 C CNN
F 3 "~" H 10750 4200 50  0001 C CNN
	1    10750 4200
	0    -1   -1   0   
$EndComp
Wire Wire Line
	10700 4000 10750 4000
Wire Wire Line
	10700 2900 10750 2900
Text Label 10900 4200 0    50   ~ 0
X1
Text Label 10900 3100 0    50   ~ 0
X2
Text Label 10150 5200 0    50   ~ 0
X1
Text Label 9650 5200 2    50   ~ 0
X2
Wire Wire Line
	9100 3950 9350 3950
Wire Wire Line
	9350 3950 9350 4300
Wire Wire Line
	9350 4300 10500 4300
Wire Wire Line
	10500 4300 10500 4400
Wire Wire Line
	10500 4400 10750 4400
Wire Wire Line
	9100 2850 9350 2850
Wire Wire Line
	9350 2850 9350 3200
Wire Wire Line
	9350 3200 10400 3200
Wire Wire Line
	10400 3200 10400 3300
Wire Wire Line
	10400 3300 10750 3300
Wire Wire Line
	8350 6100 8350 4400
Wire Wire Line
	3500 6100 8350 6100
Connection ~ 8350 4400
Wire Wire Line
	2900 6200 8150 6200
Wire Wire Line
	8150 6200 8150 3300
Connection ~ 8150 3300
Wire Wire Line
	3150 2450 3150 2750
Wire Wire Line
	3150 2950 3150 3250
Wire Wire Line
	3900 2950 3900 3250
Wire Wire Line
	4600 2950 4600 3250
Wire Wire Line
	3150 1450 3150 2450
Connection ~ 3150 2450
Wire Wire Line
	3900 1350 3900 2100
Connection ~ 3900 2100
Wire Wire Line
	4600 1250 4600 1750
Connection ~ 4600 1750
Wire Wire Line
	4600 1750 4600 2750
Text Label 4700 4600 2    50   ~ 0
GND
Text Label 4700 4700 2    50   ~ 0
ABLUE
Text Label 4700 4800 2    50   ~ 0
ARED
Text Label 5250 4600 0    50   ~ 0
ASYNC
Text Label 5250 4700 0    50   ~ 0
AGREEN
Text Label 5250 4800 0    50   ~ 0
VCC_IN
$Comp
L Connector_Generic:Conn_01x01 P7
U 1 1
P 2350 750
F 0 "P7" H 2430 792 50  0000 L CNN
F 1 "Conn_01x01" H 2430 701 50  0000 L CNN
F 2 "Connector_PinHeader_2.54mm:PinHeader_1x01_P2.54mm_Vertical" H 2350 750 50  0001 C CNN
F 3 "~" H 2350 750 50  0001 C CNN
	1    2350 750 
	1    0    0    -1  
$EndComp
NoConn ~ 2150 750 
NoConn ~ 2550 -700
$Comp
L Connector_Generic:Conn_01x03_EVEN P5
U 1 1
P 5050 4700
F 0 "P5" H 5050 4950 50  0000 C CNN
F 1 "Conn_01x03_EVEN" H 4750 5050 50  0000 C CNN
F 2 "Connector_Harwin:Harwin_M20-89003xx_1x03_P2.54mm_Horizontal_Custom_EVEN2" H 5050 4700 50  0001 C CNN
F 3 "~" H 5050 4700 50  0001 C CNN
	1    5050 4700
	-1   0    0    1   
$EndComp
$Comp
L Connector_Generic:Conn_01x03_ODD P4
U 1 1
P 4900 4700
F 0 "P4" H 4850 4450 50  0000 L CNN
F 1 "Conn_01x03_ODD" H 4300 4350 50  0000 L CNN
F 2 "Connector_Harwin:Harwin_M20-89003xx_1x03_P2.54mm_Horizontal_Custom_ODD2" H 4900 4700 50  0001 C CNN
F 3 "~" H 4900 4700 50  0001 C CNN
	1    4900 4700
	1    0    0    -1  
$EndComp
$EndSCHEMATC
